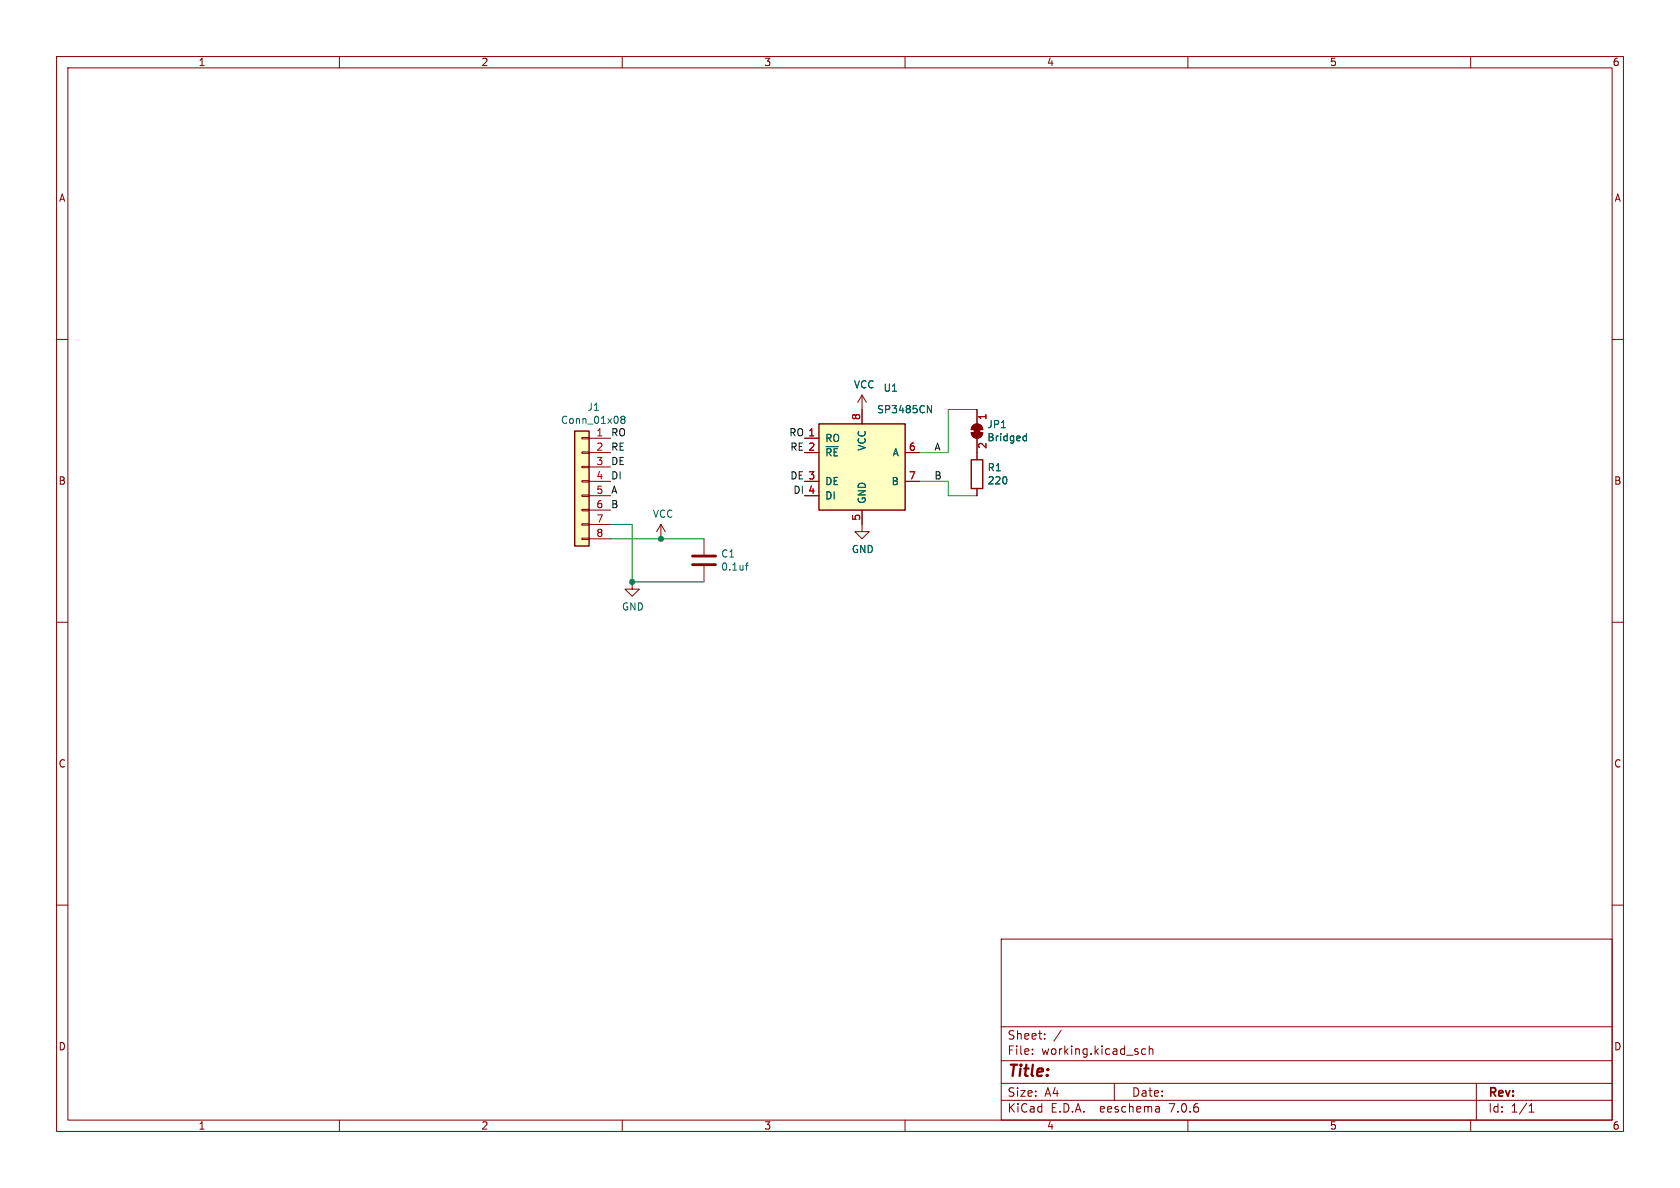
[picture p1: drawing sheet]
(kicad_sch (version 20230121) (generator eeschema)

 (paper "A4")

 (lib_symbols
  (symbol "Connector_Generic:Conn_01x08" (pin_names (offset 1.016) hide) (in_bom yes) (on_board yes)
   (property "Reference" "J" (at 0 10.16 0) (effects (font (size 1.27 1.27))))
   (property "Value" "Conn_01x08" (at 0 -12.7 0) (effects (font (size 1.27 1.27))))
   (property "Footprint" "" (at 0 0 0) (effects (font (size 1.27 1.27)) hide))
   (property "Datasheet" "~" (at 0 0 0) (effects (font (size 1.27 1.27)) hide))
   (symbol "Conn_01x08_1_1"
    (rectangle (start -1.27 -10.033) (end 0 -10.287) (stroke (width 0.1524) (type default)) (fill (type none)))
    (rectangle (start -1.27 -7.493) (end 0 -7.747) (stroke (width 0.1524) (type default)) (fill (type none)))
    (rectangle (start -1.27 -4.953) (end 0 -5.207) (stroke (width 0.1524) (type default)) (fill (type none)))
    (rectangle (start -1.27 -2.413) (end 0 -2.667) (stroke (width 0.1524) (type default)) (fill (type none)))
    (rectangle (start -1.27 0.127) (end 0 -0.127) (stroke (width 0.1524) (type default)) (fill (type none)))
    (rectangle (start -1.27 2.667) (end 0 2.413) (stroke (width 0.1524) (type default)) (fill (type none)))
    (rectangle (start -1.27 5.207) (end 0 4.953) (stroke (width 0.1524) (type default)) (fill (type none)))
    (rectangle (start -1.27 7.747) (end 0 7.493) (stroke (width 0.1524) (type default)) (fill (type none)))
    (rectangle (start -1.27 8.89) (end 1.27 -11.43) (stroke (width 0.254) (type default)) (fill (type background)))
    (pin passive line (at -5.08 7.62 0) (length 3.81) (name "Pin_1" (effects (font (size 1.27 1.27)))) (number "1" (effects (font (size 1.27 1.27)))))
    (pin passive line (at -5.08 5.08 0) (length 3.81) (name "Pin_2" (effects (font (size 1.27 1.27)))) (number "2" (effects (font (size 1.27 1.27)))))
    (pin passive line (at -5.08 2.54 0) (length 3.81) (name "Pin_3" (effects (font (size 1.27 1.27)))) (number "3" (effects (font (size 1.27 1.27)))))
    (pin passive line (at -5.08 0 0) (length 3.81) (name "Pin_4" (effects (font (size 1.27 1.27)))) (number "4" (effects (font (size 1.27 1.27)))))
    (pin passive line (at -5.08 -2.54 0) (length 3.81) (name "Pin_5" (effects (font (size 1.27 1.27)))) (number "5" (effects (font (size 1.27 1.27)))))
    (pin passive line (at -5.08 -5.08 0) (length 3.81) (name "Pin_6" (effects (font (size 1.27 1.27)))) (number "6" (effects (font (size 1.27 1.27)))))
    (pin passive line (at -5.08 -7.62 0) (length 3.81) (name "Pin_7" (effects (font (size 1.27 1.27)))) (number "7" (effects (font (size 1.27 1.27)))))
    (pin passive line (at -5.08 -10.16 0) (length 3.81) (name "Pin_8" (effects (font (size 1.27 1.27)))) (number "8" (effects (font (size 1.27 1.27)))))))
  (symbol "Device:C" (pin_numbers hide) (pin_names (offset 0.254)) (in_bom yes) (on_board yes)
   (property "Reference" "C" (at 0.635 2.54 0) (effects (font (size 1.27 1.27)) (justify left)))
   (property "Value" "C" (at 0.635 -2.54 0) (effects (font (size 1.27 1.27)) (justify left)))
   (property "Footprint" "" (at 0.9652 -3.81 0) (effects (font (size 1.27 1.27)) hide))
   (property "Datasheet" "~" (at 0 0 0) (effects (font (size 1.27 1.27)) hide))
   (symbol "C_0_1"
    (polyline (pts (xy -2.032 -0.762) (xy 2.032 -0.762)) (stroke (width 0.508) (type default)) (fill (type none)))
    (polyline (pts (xy -2.032 0.762) (xy 2.032 0.762)) (stroke (width 0.508) (type default)) (fill (type none))))
   (symbol "C_1_1"
    (pin passive line (at 0 3.81 270) (length 2.794) (name "~" (effects (font (size 1.27 1.27)))) (number "1" (effects (font (size 1.27 1.27)))))
    (pin passive line (at 0 -3.81 90) (length 2.794) (name "~" (effects (font (size 1.27 1.27)))) (number "2" (effects (font (size 1.27 1.27)))))))
  (symbol "Device:R" (pin_numbers hide) (pin_names (offset 0)) (in_bom yes) (on_board yes)
   (property "Reference" "R" (at 2.032 0 90) (effects (font (size 1.27 1.27))))
   (property "Value" "R" (at 0 0 90) (effects (font (size 1.27 1.27))))
   (property "Footprint" "" (at -1.778 0 90) (effects (font (size 1.27 1.27)) hide))
   (property "Datasheet" "~" (at 0 0 0) (effects (font (size 1.27 1.27)) hide))
   (symbol "R_0_1"
    (rectangle (start -1.016 -2.54) (end 1.016 2.54) (stroke (width 0.254) (type default)) (fill (type none))))
   (symbol "R_1_1"
    (pin passive line (at 0 3.81 270) (length 1.27) (name "~" (effects (font (size 1.27 1.27)))) (number "1" (effects (font (size 1.27 1.27)))))
    (pin passive line (at 0 -3.81 90) (length 1.27) (name "~" (effects (font (size 1.27 1.27)))) (number "2" (effects (font (size 1.27 1.27)))))))
  (symbol "Interface_UART:SP3485CN" (pin_names (offset 1.016)) (in_bom yes) (on_board yes)
   (property "Reference" "U" (at -7.62 8.89 0) (effects (font (size 1.27 1.27)) (justify left)))
   (property "Value" "SP3485CN" (at 2.54 8.89 0) (effects (font (size 1.27 1.27)) (justify left)))
   (property "Footprint" "Package_SO:SOIC-8_3.9x4.9mm_P1.27mm" (at 26.67 -8.89 0) (effects (font (size 1.27 1.27) italic) hide))
   (property "Datasheet" "http://www.icbase.com/pdf/SPX/SPX00480106.pdf" (at 0 0 0) (effects (font (size 1.27 1.27)) hide))
   (symbol "SP3485CN_0_1"
    (rectangle (start -7.62 7.62) (end 7.62 -7.62) (stroke (width 0.254) (type default)) (fill (type background))))
   (symbol "SP3485CN_1_1"
    (pin output line (at -10.16 5.08 0) (length 2.54) (name "RO" (effects (font (size 1.27 1.27)))) (number "1" (effects (font (size 1.27 1.27)))))
    (pin input line (at -10.16 2.54 0) (length 2.54) (name "~{RE}" (effects (font (size 1.27 1.27)))) (number "2" (effects (font (size 1.27 1.27)))))
    (pin input line (at -10.16 -2.54 0) (length 2.54) (name "DE" (effects (font (size 1.27 1.27)))) (number "3" (effects (font (size 1.27 1.27)))))
    (pin input line (at -10.16 -5.08 0) (length 2.54) (name "DI" (effects (font (size 1.27 1.27)))) (number "4" (effects (font (size 1.27 1.27)))))
    (pin power_in line (at 0 -10.16 90) (length 2.54) (name "GND" (effects (font (size 1.27 1.27)))) (number "5" (effects (font (size 1.27 1.27)))))
    (pin bidirectional line (at 10.16 2.54 180) (length 2.54) (name "A" (effects (font (size 1.27 1.27)))) (number "6" (effects (font (size 1.27 1.27)))))
    (pin bidirectional line (at 10.16 -2.54 180) (length 2.54) (name "B" (effects (font (size 1.27 1.27)))) (number "7" (effects (font (size 1.27 1.27)))))
    (pin power_in line (at 0 10.16 270) (length 2.54) (name "VCC" (effects (font (size 1.27 1.27)))) (number "8" (effects (font (size 1.27 1.27)))))))
  (symbol "Jumper:SolderJumper_2_Bridged" (pin_names (offset 0) hide) (in_bom yes) (on_board yes)
   (property "Reference" "JP" (at 0 2.032 0) (effects (font (size 1.27 1.27))))
   (property "Value" "SolderJumper_2_Bridged" (at 0 -2.54 0) (effects (font (size 1.27 1.27))))
   (property "Footprint" "" (at 0 0 0) (effects (font (size 1.27 1.27)) hide))
   (property "Datasheet" "~" (at 0 0 0) (effects (font (size 1.27 1.27)) hide))
   (symbol "SolderJumper_2_Bridged_0_1"
    (rectangle (start -0.508 0.508) (end 0.508 -0.508) (stroke (width 0) (type default)) (fill (type outline)))
    (arc (start -0.254 1.016) (mid -1.2656 0) (end -0.254 -1.016) (stroke (width 0) (type default)) (fill (type none)))
    (arc (start -0.254 1.016) (mid -1.2656 0) (end -0.254 -1.016) (stroke (width 0) (type default)) (fill (type outline)))
    (polyline (pts (xy -0.254 1.016) (xy -0.254 -1.016)) (stroke (width 0) (type default)) (fill (type none)))
    (polyline (pts (xy 0.254 1.016) (xy 0.254 -1.016)) (stroke (width 0) (type default)) (fill (type none)))
    (arc (start 0.254 -1.016) (mid 1.2656 0) (end 0.254 1.016) (stroke (width 0) (type default)) (fill (type none)))
    (arc (start 0.254 -1.016) (mid 1.2656 0) (end 0.254 1.016) (stroke (width 0) (type default)) (fill (type outline))))
   (symbol "SolderJumper_2_Bridged_1_1"
    (pin passive line (at -3.81 0 0) (length 2.54) (name "A" (effects (font (size 1.27 1.27)))) (number "1" (effects (font (size 1.27 1.27)))))
    (pin passive line (at 3.81 0 180) (length 2.54) (name "B" (effects (font (size 1.27 1.27)))) (number "2" (effects (font (size 1.27 1.27)))))))
  (symbol "power:GND" (power) (pin_names (offset 0)) (in_bom yes) (on_board yes)
   (property "Reference" "#PWR" (at 0 -6.35 0) (effects (font (size 1.27 1.27)) hide))
   (property "Value" "GND" (at 0 -3.81 0) (effects (font (size 1.27 1.27))))
   (property "Footprint" "" (at 0 0 0) (effects (font (size 1.27 1.27)) hide))
   (property "Datasheet" "" (at 0 0 0) (effects (font (size 1.27 1.27)) hide))
   (symbol "GND_0_1"
    (polyline (pts (xy 0 0) (xy 0 -1.27) (xy 1.27 -1.27) (xy 0 -2.54) (xy -1.27 -1.27) (xy 0 -1.27)) (stroke (width 0) (type default)) (fill (type none))))
   (symbol "GND_1_1"
    (pin power_in line (at 0 0 270) (length 0) hide (name "GND" (effects (font (size 1.27 1.27)))) (number "1" (effects (font (size 1.27 1.27)))))))
  (symbol "power:VCC" (power) (pin_names (offset 0)) (in_bom yes) (on_board yes)
   (property "Reference" "#PWR" (at 0 -3.81 0) (effects (font (size 1.27 1.27)) hide))
   (property "Value" "VCC" (at 0 3.81 0) (effects (font (size 1.27 1.27))))
   (property "Footprint" "" (at 0 0 0) (effects (font (size 1.27 1.27)) hide))
   (property "Datasheet" "" (at 0 0 0) (effects (font (size 1.27 1.27)) hide))
   (symbol "VCC_0_1"
    (polyline (pts (xy -0.762 1.27) (xy 0 2.54)) (stroke (width 0) (type default)) (fill (type none)))
    (polyline (pts (xy 0 0) (xy 0 2.54)) (stroke (width 0) (type default)) (fill (type none)))
    (polyline (pts (xy 0 2.54) (xy 0.762 1.27)) (stroke (width 0) (type default)) (fill (type none))))
   (symbol "VCC_1_1"
    (pin power_in line (at 0 0 90) (length 0) hide (name "VCC" (effects (font (size 1.27 1.27)))) (number "1" (effects (font (size 1.27 1.27))))))))

 (junction (at 116.84 95.25) (diameter 0) (color 0 0 0 0))
 (junction (at 111.76 102.87) (diameter 0) (color 0 0 0 0))

 (wire (pts (xy 167.64 72.39) (xy 172.72 72.39)) (stroke (width 0) (type default)))
 (wire (pts (xy 162.56 85.09) (xy 167.64 85.09)) (stroke (width 0) (type default)))
 (wire (pts (xy 167.64 80.01) (xy 167.64 72.39)) (stroke (width 0) (type default)))
 (wire (pts (xy 111.76 92.71) (xy 107.95 92.71)) (stroke (width 0) (type default)))
 (wire (pts (xy 167.64 85.09) (xy 167.64 87.63)) (stroke (width 0) (type default)))
 (wire (pts (xy 111.76 102.87) (xy 124.46 102.87)) (stroke (width 0) (type default)))
 (wire (pts (xy 162.56 80.01) (xy 167.64 80.01)) (stroke (width 0) (type default)))
 (wire (pts (xy 111.76 92.71) (xy 111.76 102.87)) (stroke (width 0) (type default)))
 (wire (pts (xy 167.64 87.63) (xy 172.72 87.63)) (stroke (width 0) (type default)))
 (wire (pts (xy 116.84 95.25) (xy 124.46 95.25)) (stroke (width 0) (type default)))
 (wire (pts (xy 116.84 95.25) (xy 107.95 95.25)) (stroke (width 0) (type default)))

 (label "RO" (at 142.24 77.47 180) (effects (font (size 1.27 1.27)) (justify right bottom)))
 (label "DI" (at 107.95 85.09 0) (effects (font (size 1.27 1.27)) (justify left bottom)))
 (label "RE" (at 142.24 80.01 180) (effects (font (size 1.27 1.27)) (justify right bottom)))
 (label "B" (at 165.1 85.09 0) (effects (font (size 1.27 1.27)) (justify left bottom)))
 (label "DI" (at 142.24 87.63 180) (effects (font (size 1.27 1.27)) (justify right bottom)))
 (label "DE" (at 107.95 82.55 0) (effects (font (size 1.27 1.27)) (justify left bottom)))
 (label "A" (at 165.1 80.01 0) (effects (font (size 1.27 1.27)) (justify left bottom)))
 (label "DE" (at 142.24 85.09 180) (effects (font (size 1.27 1.27)) (justify right bottom)))
 (label "A" (at 107.95 87.63 0) (effects (font (size 1.27 1.27)) (justify left bottom)))
 (label "RE" (at 107.95 80.01 0) (effects (font (size 1.27 1.27)) (justify left bottom)))
 (label "B" (at 107.95 90.17 0) (effects (font (size 1.27 1.27)) (justify left bottom)))
 (label "RO" (at 107.95 77.47 0) (effects (font (size 1.27 1.27)) (justify left bottom)))

 (symbol (lib_id "Interface_UART:SP3485CN") (at 152.4 82.55 0) (unit 1) (in_bom yes) (on_board yes) (dnp no)
  (property "Reference" "U1" (at 157.48 68.58 0) (effects (font (size 1.27 1.27))))
  (property "Value" "SP3485CN" (at 160.02 72.39 0) (effects (font (size 1.27 1.27))))
  (property "Footprint" "Package_SO:SOIC-8_3.9x4.9mm_P1.27mm" (at 179.07 91.44 0) (effects (font (size 1.27 1.27) italic) hide))
  (property "Datasheet" "http://www.icbase.com/pdf/SPX/SPX00480106.pdf" (at 152.4 82.55 0) (effects (font (size 1.27 1.27)) hide)) (pin "1") (pin "2") (pin "3") (pin "4") (pin "5") (pin "6") (pin "7") (pin "8"))

 (symbol (lib_id "power:GND") (at 152.4 92.71 0) (unit 1) (in_bom yes) (on_board yes) (dnp no)
  (property "Reference" "#PWR0101" (at 152.4 99.06 0) (effects (font (size 1.27 1.27)) hide))
  (property "Value" "GND" (at 152.527 97.1042 0) (effects (font (size 1.27 1.27))))
  (property "Footprint" "" (at 152.4 92.71 0) (effects (font (size 1.27 1.27)) hide))
  (property "Datasheet" "" (at 152.4 92.71 0) (effects (font (size 1.27 1.27)) hide)) (pin "1"))

 (symbol (lib_id "Device:R") (at 172.72 83.82 0) (unit 1) (in_bom yes) (on_board yes) (dnp no)
  (property "Reference" "R1" (at 174.498 82.6516 0) (effects (font (size 1.27 1.27)) (justify left)))
  (property "Value" "220" (at 174.498 84.963 0) (effects (font (size 1.27 1.27)) (justify left)))
  (property "Footprint" "Resistor_SMD:R_0402_1005Metric" (at 170.942 83.82 90) (effects (font (size 1.27 1.27)) hide))
  (property "Datasheet" "~" (at 172.72 83.82 0) (effects (font (size 1.27 1.27)) hide)) (pin "1") (pin "2"))

 (symbol (lib_id "power:VCC") (at 152.4 72.39 0) (unit 1) (in_bom yes) (on_board yes) (dnp no)
  (property "Reference" "#PWR0102" (at 152.4 76.2 0) (effects (font (size 1.27 1.27)) hide))
  (property "Value" "VCC" (at 152.781 67.9958 0) (effects (font (size 1.27 1.27))))
  (property "Footprint" "" (at 152.4 72.39 0) (effects (font (size 1.27 1.27)) hide))
  (property "Datasheet" "" (at 152.4 72.39 0) (effects (font (size 1.27 1.27)) hide)) (pin "1"))

 (symbol (lib_id "Jumper:SolderJumper_2_Bridged") (at 172.72 76.2 270) (unit 1) (in_bom yes) (on_board yes) (dnp no)
  (property "Reference" "JP1" (at 174.4472 75.0316 90) (effects (font (size 1.27 1.27)) (justify left)))
  (property "Value" "Bridged" (at 174.4472 77.343 90) (effects (font (size 1.27 1.27)) (justify left)))
  (property "Footprint" "my-kicad-footprints:SolderJumper-2_P1.3mm_Bridged_RoundedPad1.0x1.5mm" (at 172.72 76.2 0) (effects (font (size 1.27 1.27)) hide))
  (property "Datasheet" "~" (at 172.72 76.2 0) (effects (font (size 1.27 1.27)) hide)) (pin "1") (pin "2"))

 (symbol (lib_id "Connector_Generic:Conn_01x08") (at 102.87 85.09 0) (mirror y) (unit 1) (in_bom yes) (on_board yes) (dnp no)
  (property "Reference" "J1" (at 104.9528 71.9582 0) (effects (font (size 1.27 1.27))))
  (property "Value" "Conn_01x08" (at 104.9528 74.2696 0) (effects (font (size 1.27 1.27))))
  (property "Footprint" "my-kicad-footprints:PinHeader_1x08_P2.54mm_Vertical_witout_silk" (at 102.87 85.09 0) (effects (font (size 1.27 1.27)) hide))
  (property "Datasheet" "~" (at 102.87 85.09 0) (effects (font (size 1.27 1.27)) hide)) (pin "1") (pin "2") (pin "3") (pin "4") (pin "5") (pin "6") (pin "7") (pin "8"))

 (symbol (lib_id "power:GND") (at 111.76 102.87 0) (unit 1) (in_bom yes) (on_board yes) (dnp no)
  (property "Reference" "#PWR0103" (at 111.76 109.22 0) (effects (font (size 1.27 1.27)) hide))
  (property "Value" "GND" (at 111.887 107.2642 0) (effects (font (size 1.27 1.27))))
  (property "Footprint" "" (at 111.76 102.87 0) (effects (font (size 1.27 1.27)) hide))
  (property "Datasheet" "" (at 111.76 102.87 0) (effects (font (size 1.27 1.27)) hide)) (pin "1"))

 (symbol (lib_id "power:VCC") (at 116.84 95.25 0) (unit 1) (in_bom yes) (on_board yes) (dnp no)
  (property "Reference" "#PWR0104" (at 116.84 99.06 0) (effects (font (size 1.27 1.27)) hide))
  (property "Value" "VCC" (at 117.221 90.8558 0) (effects (font (size 1.27 1.27))))
  (property "Footprint" "" (at 116.84 95.25 0) (effects (font (size 1.27 1.27)) hide))
  (property "Datasheet" "" (at 116.84 95.25 0) (effects (font (size 1.27 1.27)) hide)) (pin "1"))

 (symbol (lib_id "Device:C") (at 124.46 99.06 0) (unit 1) (in_bom yes) (on_board yes) (dnp no)
  (property "Reference" "C1" (at 127.381 97.8916 0) (effects (font (size 1.27 1.27)) (justify left)))
  (property "Value" "0.1uf" (at 127.381 100.203 0) (effects (font (size 1.27 1.27)) (justify left)))
  (property "Footprint" "Capacitor_SMD:C_0402_1005Metric" (at 125.4252 102.87 0) (effects (font (size 1.27 1.27)) hide))
  (property "Datasheet" "~" (at 124.46 99.06 0) (effects (font (size 1.27 1.27)) hide)) (pin "1") (pin "2"))

 (sheet_instances (path "" (page "1"))))
